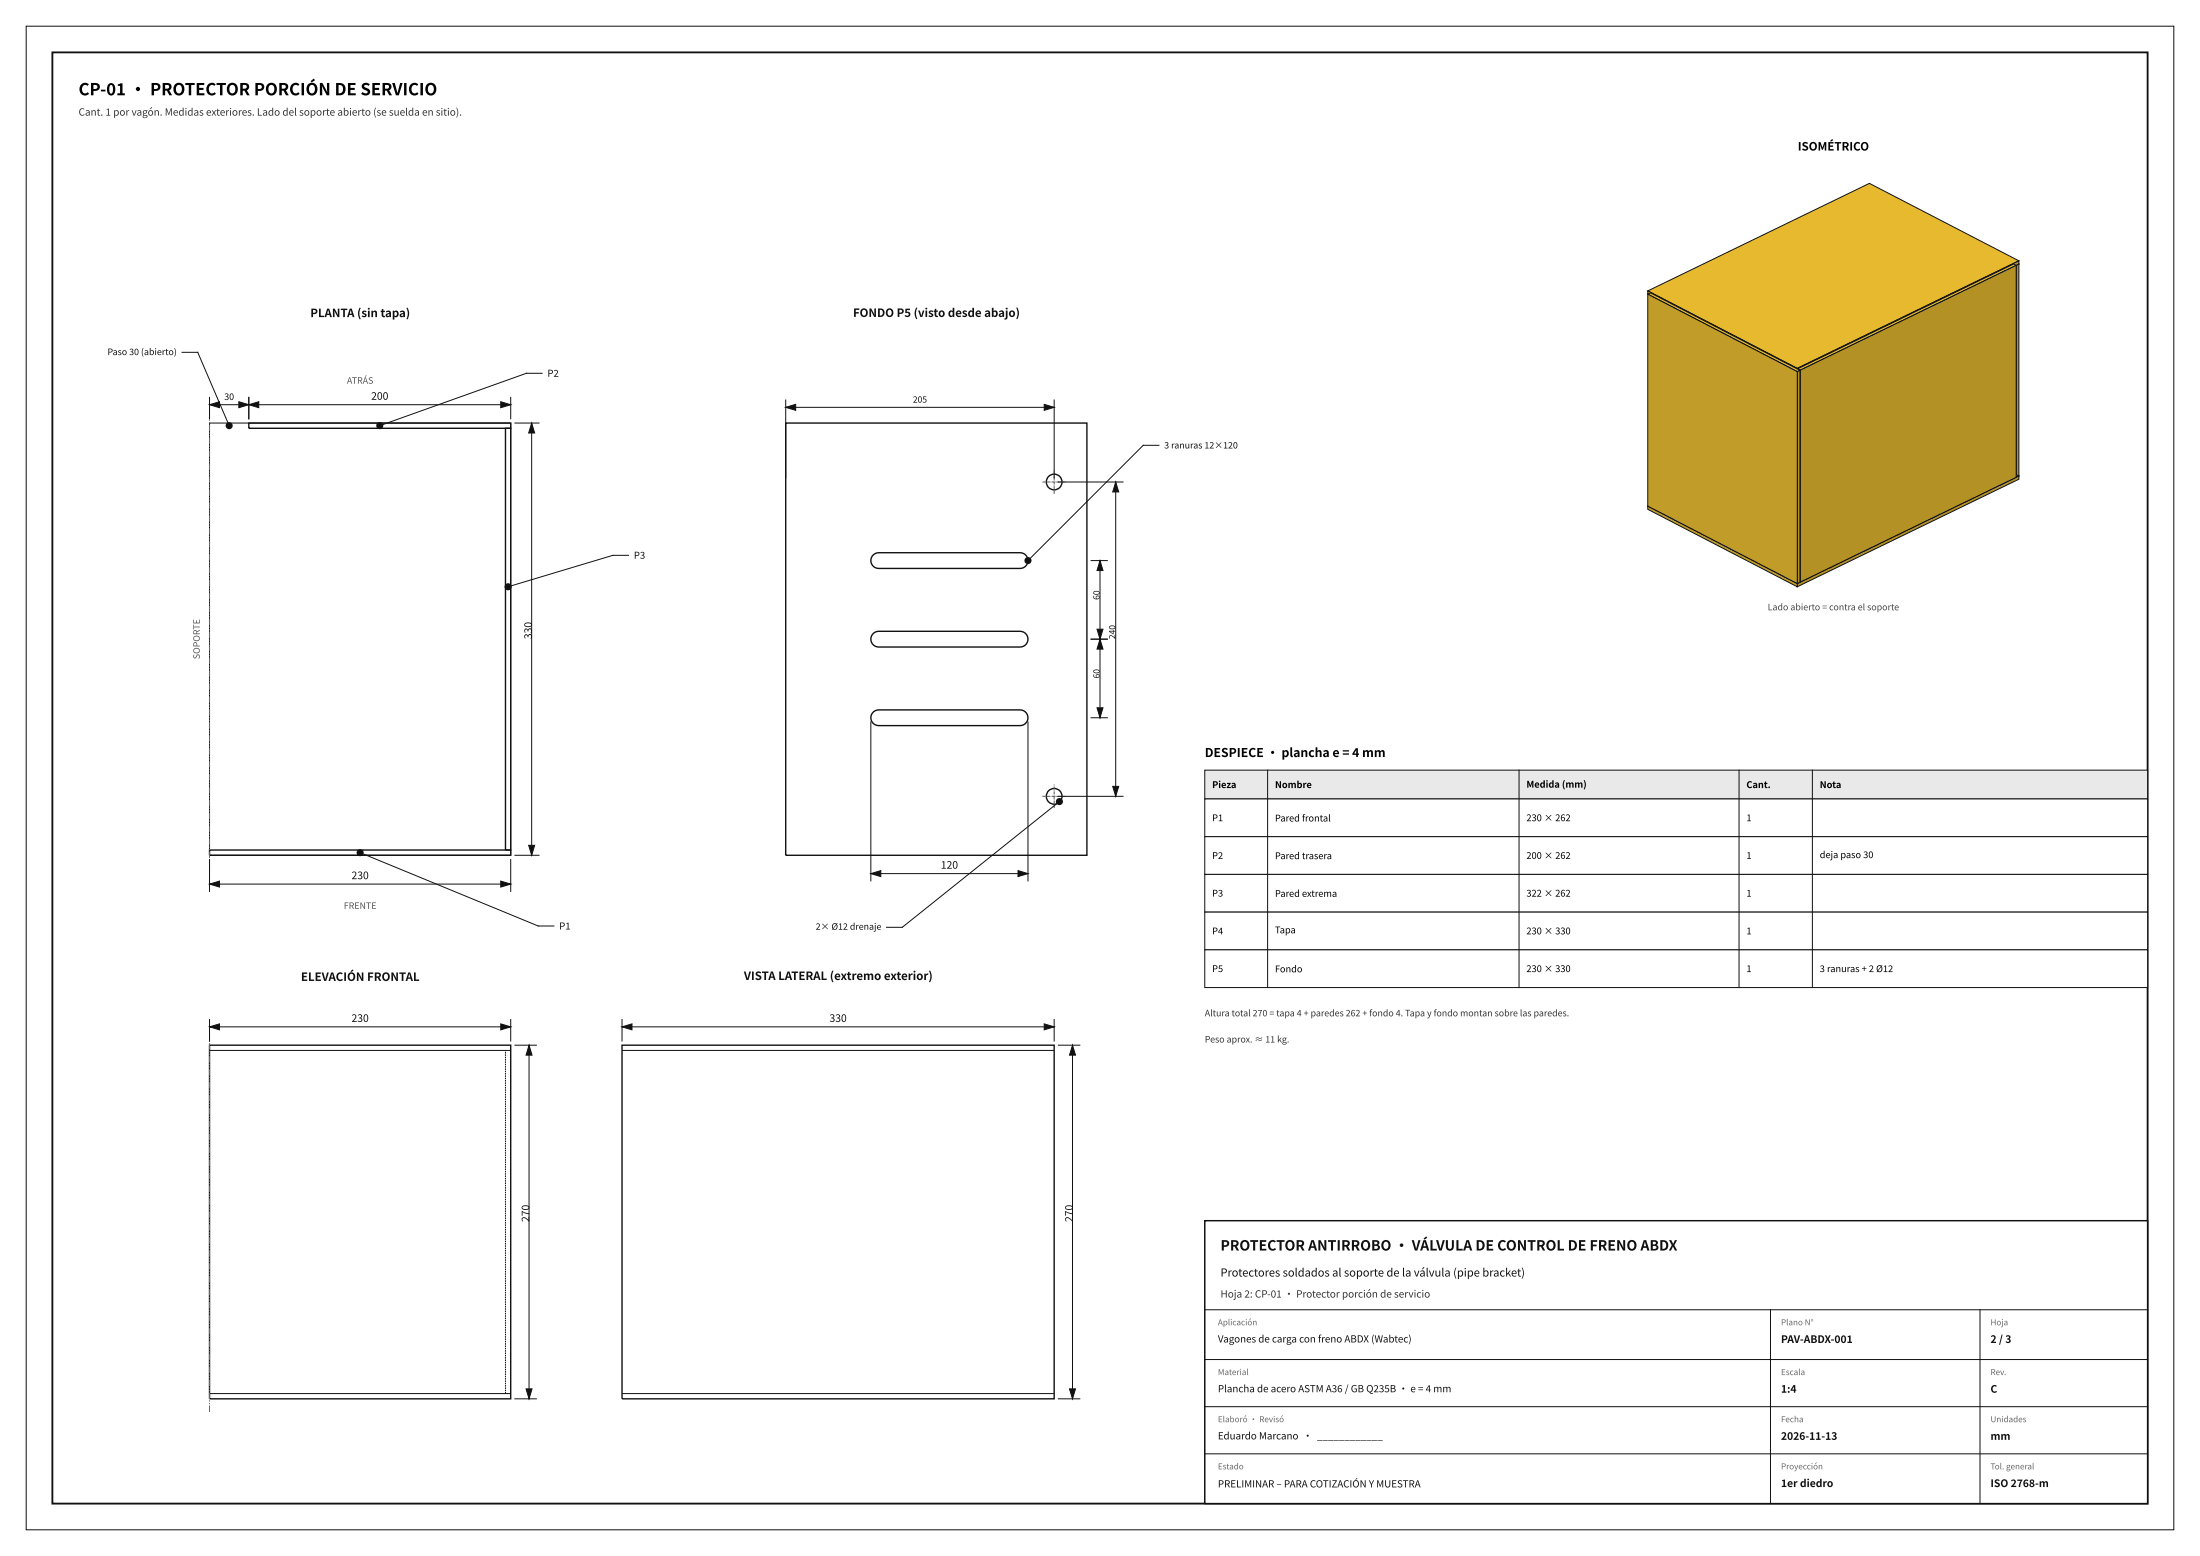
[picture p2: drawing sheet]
<svg xmlns="http://www.w3.org/2000/svg" width="420mm" height="297mm" viewBox="0 0 420 297" stroke-linecap="round" stroke-linejoin="round" font-family="sans-serif">
<path d="M10 10h400v277h-400z" fill="none" stroke="#111" stroke-width=".35"/>
<g fill="none" stroke="#111" stroke-width=".19">
<path d="M5 5h410v287h-410zM364 283.7l4.4-.8v3.3l-4.4-.8z"/>
<circle cx="371.7" cy="284.6" r=".82"/>
<circle cx="371.7" cy="284.6" r="1.65"/>
</g>
<g fill="#111" stroke="#111" stroke-width=".19">
<path d="M40 168.8l1.9-.6v1.1z"/>
<path d="M95.6 168.2l1.9 .6-1.9 .5z"/>
<path d="M47.5 77.3l1.9-.6v1.1z"/>
<path d="M95.6 76.7l1.9 .6-1.9 .5z"/>
<path d="M40 77.3l1.9-.6v1.1z"/>
<path d="M45.6 76.7l1.9 .6-1.9 .5z"/>
<path d="M100.9 161.4h1.2l-.6 1.9z"/>
<path d="M101.5 80.8l.6 1.8h-1.2z"/>
<path d="M40 196l1.9-.6v1.2z"/>
<path d="M95.6 195.4l1.9 .6-1.9 .6z"/>
<path d="M100.4 265.1h1.2l-.6 1.9z"/>
<path d="M101 199.5l.6 1.9h-1.2z"/>
<path d="M118.7 196l1.9-.6v1.2z"/>
<path d="M199.3 195.4l1.9 .6-1.9 .6z"/>
<path d="M204.2 265.1h1.1l-.6 1.9z"/>
<path d="M204.7 199.5l.6 1.9h-1.1z"/>
<path d="M166.3 166.8l1.8-.6v1.1z"/>
<path d="M194.4 166.2l1.8 .6-1.8 .5z"/>
<path d="M209.4 135.1h1.2l-.6 1.9z"/>
<path d="M210 122l.6 1.9h-1.2z"/>
<path d="M209.4 120.1h1.2l-.6 1.9z"/>
<path d="M210 107l.6 1.9h-1.2z"/>
<path d="M150 77.8l1.9-.6v1.1z"/>
<path d="M199.3 77.2l1.9 .6-1.9 .5z"/>
<path d="M212.4 150.1h1.2l-.6 1.9z"/>
<path d="M213 92l.6 1.9h-1.2z"/>
</g>
<g fill="#111" stroke="#111" stroke-width=".35">
<circle cx="72.5" cy="81.3" r=".5"/>
<circle cx="68.7" cy="162.8" r=".5"/>
<circle cx="97" cy="112" r=".5"/>
<circle cx="43.7" cy="81.3" r=".5"/>
<circle cx="196.2" cy="107" r=".5"/>
<circle cx="202.2" cy="153" r=".5"/>
</g>
<g fill="none" stroke="#111" stroke-width=".26">
<circle cx="201.2" cy="92" r="1.5"/>
<circle cx="201.2" cy="152" r="1.5"/>
</g>
<path d="M360.1 37.8l.5-.3 24.8 12.9-.5 .3z" fill="#e6b92f" stroke="#111" stroke-width=".19"/>
<path d="M384.9 50.7l.5-.3v40.5l-.5 .2z" fill="#b49125" stroke="#111" stroke-width=".19"/>
<path d="M360.1 37.8l24.8 12.9v40.4l-24.8-12.9z" fill="#c29c28" stroke="#111" stroke-width=".19"/>
<path d="M314.6 96.6l42.3-20.5 28.5 14.8-42.3 20.5z" fill="#e6b92f" stroke="#111" stroke-width=".19"/>
<path d="M343.1 111.4l42.3-20.5v.6l-42.3 20.5z" fill="#b49125" stroke="#111" stroke-width=".19"/>
<path d="M314.6 96.6l28.5 14.8v.6l-28.5-14.8z" fill="#c29c28" stroke="#111" stroke-width=".19"/>
<path d="M314.6 55.5l42.3-20.5 28.5 14.8-42.3 20.5z" fill="#e6b92f" stroke="#111" stroke-width=".19"/>
<path d="M343.1 70.3l42.3-20.5v.6l-42.3 20.5z" fill="#b49125" stroke="#111" stroke-width=".19"/>
<path d="M314.6 55.5l28.5 14.8v.6l-28.5-14.8z" fill="#c29c28" stroke="#111" stroke-width=".19"/>
<path d="M343.1 70.4l41.3-20 .5 .3-41.3 20z" fill="#e6b92f" stroke="#111" stroke-width=".19"/>
<path d="M343.6 70.7l41.3-20v40.4l-41.3 20z" fill="#b49125" stroke="#111" stroke-width=".19"/>
<path d="M343.1 70.4l.5 .3v40.4l-.5-.2z" fill="#c29c28" stroke="#111" stroke-width=".19"/>
<path d="M314.6 56.1l.5-.2 28.5 14.8-.5 .2z" fill="#e6b92f" stroke="#111" stroke-width=".19"/>
<path d="M343.1 70.9l.5-.2v40.4l-.5 .3z" fill="#b49125" stroke="#111" stroke-width=".19"/>
<path d="M314.6 56.1l28.5 14.8v40.5l-28.5-14.8z" fill="#c29c28" stroke="#111" stroke-width=".19"/>
<path d="M230 147h180v5.5h-180z" fill="#e9e9e9" stroke="#111" stroke-width=".19"/>
<g fill="#fff" stroke="#111" stroke-width=".19">
<path d="M230 152.5h180v7.2h-180z"/>
<path d="M230 159.7h180v7.2h-180z"/>
<path d="M230 166.9h180v7.2h-180z"/>
<path d="M230 174.1h180v7.2h-180z"/>
<path d="M230 181.3h180v7.2h-180z"/>
</g>
<g fill="none" stroke="#111" stroke-width=".19">
<path d="M34.7 67.3h3l6 13.9M40 75.8v4.2M40 77.3h57.5M47.5 75.8v4.2M97.5 75.8v4.2M103.5 71.3h-3l-28 9.9M150 76.4v14.8M150 77.8h51.2M201.2 76.4v14.8M40 80.8h57.5v82.5h-57.5zM98.3 80.8h4.6M101.5 80.8v82.5"/>
<path d="M202.1 92h12.3M213 92v60M221.2 85h-2.9l-22.1 22M120 106h-3l-20 6M208.3 107h3.1M210 107v30M166.3 137.8v30.4M196.2 137.8v30.4M208.3 137h3.1M208.3 122h3.1M202.1 152h12.3M202.2 153l-29.9 24h-3"/>
<path d="M242 147v41.5M290 147v41.5M332 147v41.5M346 147v41.5M40 164v6.2M40 168.8h57.5M68.8 162.8l34 13.9h3M97.5 164v6.2M98.3 163.3h4.6M166.3 166.8h29.9M40 194.6v4.1M40 196h57.5"/>
<path d="M97.5 194.6v4.1M98.3 199.5h4.1M101 199.5v67.5M118.7 196h82.5M118.7 194.6v4.1M201.2 194.6v4.1M202.1 199.5h4M204.7 199.5v67.5M40 200.5h57.5M118.7 200.5h82.5M40 266h57.5M98.3 267h4.1"/>
<path d="M118.7 266h82.5M202.1 267h4"/>
</g>
<path d="M47.5 80.8h50v1h-50zM96.5 81.8h1v80.5h-1zM150 80.8h57.5v82.5h-57.5zM166.8 105.9l.9-.4h27a1.5 1.5 0 0 1 1.5 1.5 1.5 1.5 0 0 1-1.5 1.5h-27a1.5 1.5 0 0 1-1.4-1 1.5 1.5 0 0 1 .5-1.6zM166.8 135.9l.9-.4h27a1.5 1.5 0 0 1 1.5 1.5 1.5 1.5 0 0 1-1.5 1.5h-27a1.5 1.5 0 0 1-1.4-1 1.5 1.5 0 0 1 .5-1.6zM166.8 120.9l.9-.4h27a1.5 1.5 0 0 1 1.5 1.5 1.5 1.5 0 0 1-1.5 1.5h-27a1.5 1.5 0 0 1-1.4-1 1.5 1.5 0 0 1 .5-1.6zM40 162.3h57.5v1h-57.5zM40 199.5h57.5v67.5h-57.5zM118.7 199.5h82.5v67.5h-82.5z" fill="none" stroke="#111" stroke-width=".26"/>
<path d="M40 166.3v-88.5M40 269.5v-72.5" fill="none" stroke="#666" stroke-width=".19" stroke-dasharray="1.2 .2 .2 .2 .2 .2" stroke-linecap="butt"/>
<path d="M96.5 266v-65.5" fill="none" stroke="#111" stroke-width=".19" stroke-dasharray=".3 .1" stroke-linecap="butt"/>
<path d="M199 92h4.5M201.2 94.2v-4.4M199 152h4.5M201.2 154.3v-4.5" fill="none" stroke="#555" stroke-width=".19" stroke-dasharray=".6 .1 .1 .1" stroke-linecap="butt"/>
<path d="M230 233h180v54h-180z" fill="#fff" stroke="#111" stroke-width=".28"/>
<path d="M230 250h180M230 259.5h180M338 250v37M378 250v37M230 268.5h180M230 277.5h180" fill="none" stroke="#111" stroke-width=".19"/>
<text font-size="3.2" x="15" y="18.2">CP-01 · PROTECTOR PORCIÓN DE SERVICIO</text>
<text font-size="2.7" fill="#111" x="233" y="238.7">PROTECTOR ANTIRROBO · VÁLVULA DE CONTROL DE FRENO ABDX</text>
<text font-size="2.3" x="230" y="144.5">DESPIECE · plancha e = 4 mm</text>
<text font-size="2.2" x="343.2" y="28.7">ISOMÉTRICO</text>
<g font-size="2.2" fill="#111">
<text x="59.2" y="60.5">PLANTA (sin tapa)</text>
<text x="162.9" y="60.5">FONDO P5 (visto desde abajo)</text>
<text x="57.4" y="187.2">ELEVACIÓN FRONTAL</text>
<text x="142" y="187.1">VISTA LATERAL (extremo exterior)</text>
</g>
<text font-size="2.1" fill="#111" x="233" y="243.7">Protectores soldados al soporte de la válvula (pipe bracket)</text>
<g font-size="2" fill="#111">
<text x="70.9" y="76.3">200</text>
<text x="101.6" y="122" transform="rotate(-90 101.6 122)">330</text>
<text x="67.1" y="167.8">230</text>
<text x="179.6" y="165.8">120</text>
<text x="67.1" y="195.1">230</text>
<text x="158.4" y="195.1">330</text>
<text x="101.1" y="233.3" transform="rotate(-90 101.1 233.3)">270</text>
<text x="204.8" y="233.3" transform="rotate(-90 204.8 233.3)">270</text>
<text x="340" y="256.3">PAV-ABDX-001</text>
<text x="380" y="256.3">2 / 3</text>
<text x="340" y="265.8">1:4</text>
<text x="380" y="265.8">C</text>
<text x="340" y="274.8">2026-11-13</text>
<text x="380" y="274.8">mm</text>
<text x="340" y="283.8">1er diedro</text>
<text x="380" y="283.8">ISO 2768-m</text>
</g>
<g font-size="1.9" fill="#333">
<text x="15" y="22.1">Cant. 1 por vagón. Medidas exteriores. Lado del soporte abierto (se suelda en sitio).</text>
<text x="233" y="247.7">Hoja 2: CP-01 · Protector porción de servicio</text>
</g>
<g font-size="1.9" fill="#111">
<text x="232.5" y="256.2">Vagones de carga con freno ABDX (Wabtec)</text>
<text x="232.5" y="265.7">Plancha de acero ASTM A36 / GB Q235B · e = 4 mm</text>
<text x="232.5" y="274.7">Eduardo Marcano · ____________</text>
<text x="232.5" y="283.9">PRELIMINAR – PARA COTIZACIÓN Y MUESTRA</text>
</g>
<g font-size="1.8" fill="#111">
<text x="104.5" y="71.9">P2</text>
<text x="121" y="106.7">P3</text>
<text x="106.7" y="177.4">P1</text>
</g>
<g font-size="1.8">
<text x="231.4" y="150.4">Pieza</text>
<text x="243.4" y="150.4">Nombre</text>
<text x="291.4" y="150.3">Medida (mm)</text>
<text x="333.4" y="150.4">Cant.</text>
<text x="347.4" y="150.4">Nota</text>
<text x="231.4" y="156.7">P1</text>
<text x="243.4" y="156.8">Pared frontal</text>
<text x="291.4" y="156.7">230 × 262</text>
<text x="333.4" y="156.7">1</text>
<text x="231.4" y="163.9">P2</text>
<text x="243.4" y="164">Pared trasera</text>
<text x="291.4" y="163.9">200 × 262</text>
<text x="333.4" y="163.9">1</text>
<text x="347.4" y="163.8">deja paso 30</text>
<text x="231.4" y="171.1">P3</text>
<text x="243.4" y="171.2">Pared extrema</text>
<text x="291.4" y="171.1">322 × 262</text>
<text x="333.4" y="171.1">1</text>
<text x="231.4" y="178.3">P4</text>
<text x="243.4" y="178.1">Tapa</text>
<text x="291.4" y="178.3">230 × 330</text>
<text x="333.4" y="178.3">1</text>
<text x="231.4" y="185.5">P5</text>
<text x="243.4" y="185.6">Fondo</text>
<text x="291.4" y="185.5">230 × 330</text>
<text x="333.4" y="185.5">1</text>
<text x="347.4" y="185.5">3 ranuras + 2 Ø12</text>
</g>
<g font-size="1.7" fill="#111">
<text x="20.5" y="67.8">Paso 30 (abierto)</text>
<text x="42.8" y="76.3">30</text>
<text x="222.2" y="85.6">3 ranuras 12×120</text>
<text x="155.7" y="177.5">2× Ø12 drenaje</text>
</g>
<g font-size="1.7" fill="#555">
<text x="66.2" y="73.3">ATRÁS</text>
<text x="38.1" y="125.8" transform="rotate(-90 38.1 125.8)">SOPORTE</text>
<text x="65.6" y="173.5">FRENTE</text>
</g>
<text font-size="1.7" fill="#444" x="337.5" y="116.5">Lado abierto = contra el soporte</text>
<g font-size="1.7" fill="#333">
<text x="230" y="194">Altura total 270 = tapa 4 + paredes 262 + fondo 4. Tapa y fondo montan sobre las paredes.</text>
<text x="230" y="199">Peso aprox. ≈ 11 kg.</text>
</g>
<g font-size="1.6" fill="#111">
<text x="174.3" y="76.9">205</text>
<text x="209.9" y="114.5" transform="rotate(-90 209.9 114.5)">60</text>
<text x="212.9" y="122" transform="rotate(-90 212.9 122)">240</text>
<text x="209.9" y="129.5" transform="rotate(-90 209.9 129.5)">60</text>
</g>
<g font-size="1.6" fill="#666">
<text x="232.5" y="253">Aplicación</text>
<text x="340" y="253">Plano N°</text>
<text x="380" y="253">Hoja</text>
<text x="232.5" y="262.5">Material</text>
<text x="340" y="262.5">Escala</text>
<text x="380" y="262.5">Rev.</text>
<text x="232.5" y="271.5">Elaboró · Revisó</text>
<text x="340" y="271.5">Fecha</text>
<text x="380" y="271.5">Unidades</text>
<text x="232.5" y="280.5">Estado</text>
<text x="340" y="280.5">Proyección</text>
<text x="380" y="280.5">Tol. general</text>
</g>
</svg>
